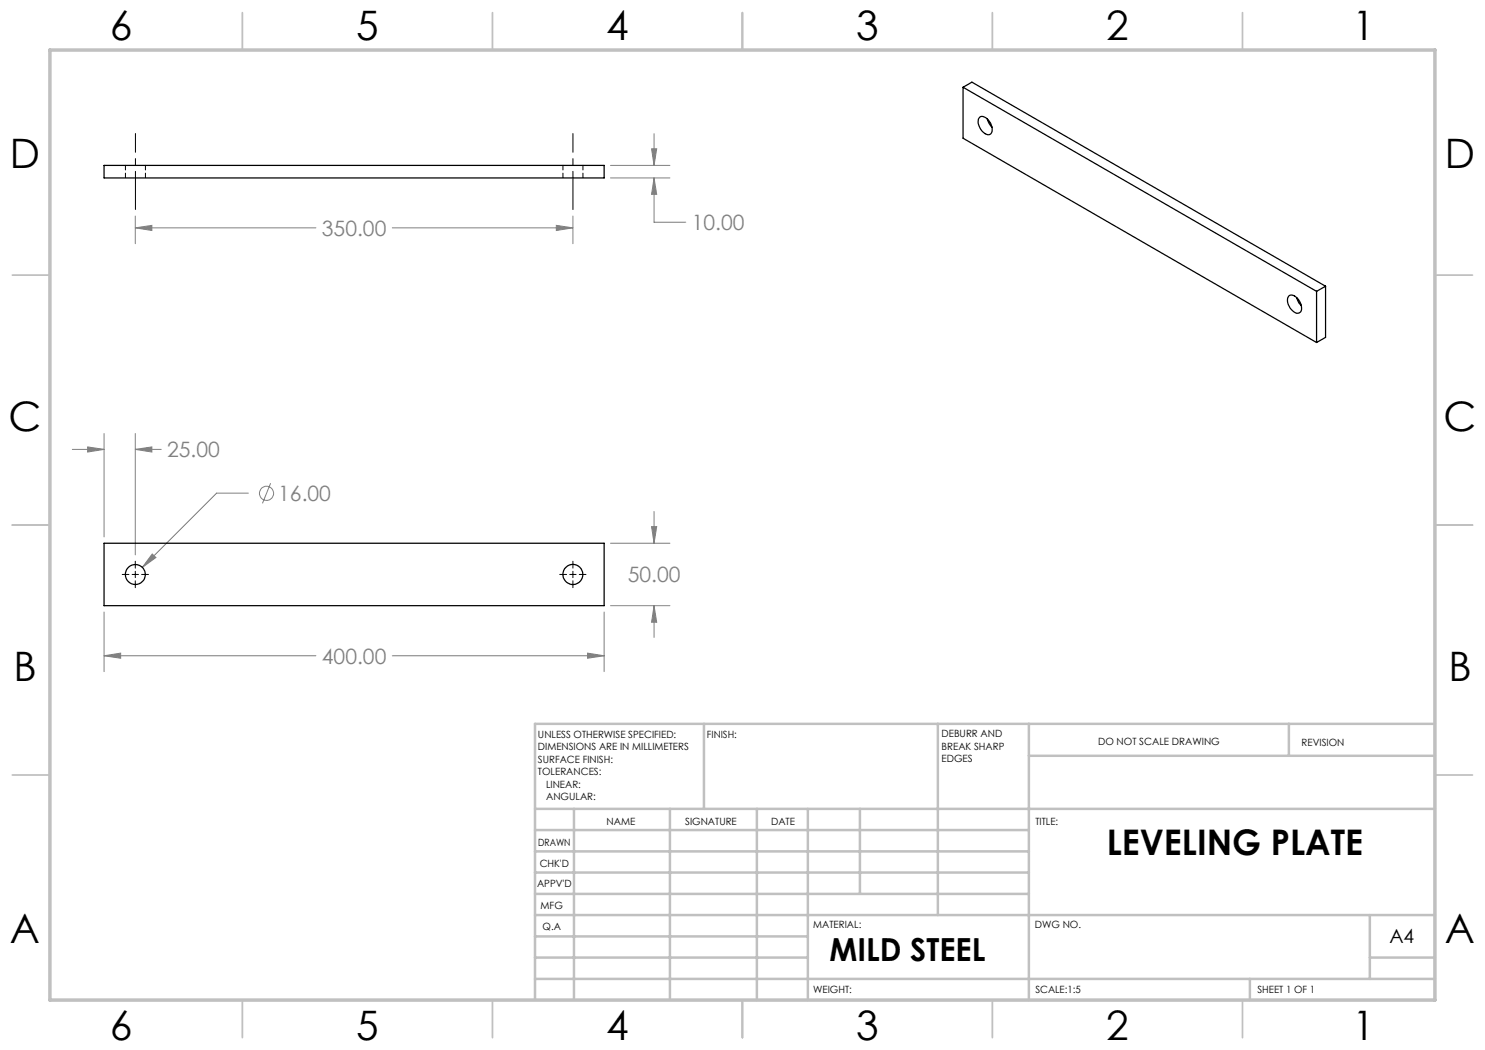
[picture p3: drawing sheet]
<svg xmlns="http://www.w3.org/2000/svg" width="297mm" height="210mm" viewBox="0 0 297 210" stroke-linecap="round" stroke-linejoin="round" font-family="sans-serif">
<g fill="none" stroke="#808080" stroke-width=".2">
<path d="M122.1 35.6h11.9M122.1 33.1h11.9M130.3 29.8h1l-.5 3.3zM130.8 35.6l.5 3.3h-1zM130.8 26.7v6.4M130.8 35.6v8.8h6.4M27.1 45.6l3.3-.5v1zM27.1 43.2v5.5M27.1 45.6h36.1M78.5 45.6h36.1M111.3 45.1l3.3 .5-3.3 .5zM114.6 43.2v5.5"/>
<path d="M14.5 89.9h6.3M17.5 89.4l3.3 .5-3.3 .5zM20.8 86.7v20.7M27.1 89.9l3.3-.5v1zM27.1 86.7v24.3M27.1 89.9h5.1M49.7 98.6h-6.4l-14.8 14.9M54.1 96.7l-1.6 4M30.4 110.8l.8 .7-2.7 2zM122.1 108.6h11.9M130.3 105.3h1l-.5 3.3zM130.8 102.3v6.3"/>
<path d="M20.8 131.2l3.3-.6v1zM20.8 122.4v11.9M20.8 131.2h42.4M78.5 131.2h42.3M117.5 130.6l3.3 .6-3.3 .4zM120.8 122.4v11.9M122.1 121.1h11.9M130.8 121.1l.5 3.4h-1zM130.8 121.1v6.4"/>
<circle cx="53.3" cy="98.7" r="1.41"/>
</g>
<path d="M27.1 41.9v-15.2M114.6 41.9v-15.2" fill="none" stroke="#000" stroke-width=".2" stroke-dasharray="15.2 1.3 1.3 1.3" stroke-dashoffset="7.6"/>
<path d="M24.4 114.9h1.4M26.4 114.9h1.3M27.1 112.2v1.4M27.1 114.3v1.2M27.1 116.2v1.3M28.3 114.9h1.4M111.9 114.9h1.4M113.9 114.9h1.3M114.6 112.2v1.4M114.6 114.3v1.2M114.6 116.2v1.3M115.9 114.9h1.3" fill="none" stroke="#000" stroke-width=".2"/>
<g fill="none" stroke="#c0c0c0" stroke-width=".35">
<path d="M48.5 2.5v7.5M98.5 2.5v7.5M148.5 2.5v7.5M198.5 2.5v7.5M248.5 2.5v7.5M2.5 55h7.5M287 55h7.5M2.5 105h7.5M287 105h7.5M2.5 155h7.5M287 155h7.5M48.5 200v7.5"/>
<path d="M98.5 200v7.5M148.5 200v7.5M198.5 200v7.5M248.5 200v7.5"/>
</g>
<g fill="none" stroke="#c0c0c0" stroke-width=".5">
<path d="M140.8 144.8v17M187.6 144.8v38.2M205.8 144.8v55.2M205.8 151.2h81.2M257.8 144.8v6.4M287 144.8h-180v55.2M107 161.8h180M107 178.8h98.8M107 174.5h98.8M107 170.3h98.8M107 166h98.8M114.8 161.8v38.2"/>
<path d="M134 161.8v38.2M151.4 161.8v38.2M161.6 161.8v38.2M172 161.8v17M107 195.8h180M107 191.5h54.6M107 187.3h54.6M107 183h180M250 195.8v4.2M274 191.5h13M274 183v12.8"/>
</g>
<path d="M10 10h277v190h-277z" fill="none" stroke="#c0c0c0" stroke-width=".7"/>
<path d="M20.8 131.2l3.3-.6v1zM117.5 130.6l3.3 .6-3.3 .4zM130.8 121.1l.5 3.4h-1zM130.3 105.3h1l-.5 3.3zM30.4 110.8l-1.9 2.7 2.7-2zM17.5 89.4l3.3 .5-3.3 .5zM27.1 89.9l3.3-.5v1zM130.8 35.6l.5 3.3h-1zM130.3 29.8h1l-.5 3.3zM27.1 45.6l3.3-.5v1zM111.3 45.1l3.3 .5-3.3 .5z" fill="#808080"/>
<g fill="none" stroke="#000" stroke-width=".25">
<path d="M192.6 17.5l70.7 40.8M192.6 17.5l1.8-1.1 70.7 40.8M192.6 17.5v10.1l70.7 40.9M20.8 33.1h100v2.5h-100zM196 23.4a1.61 1.61 0 0 1 1.9 .9 1.94 1.94 0 0 1 .1 2.6 2.19 2.19 0 0 1-2.2-1.9l-.2-.6 .1-.6zM197.4 23.8l.4 .9 .6 .7M257.7 59.2a1.4 1.4 0 0 1 2 .7 2.13 2.13 0 0 1 .3 2.6 1.53 1.53 0 0 1-2-.9 2.13 2.13 0 0 1-.3-2.4zM259.3 59.5l.5 1.1 .4 .5M263.3 58.3v10.2M265.1 57.2v10.3l-1.8 1M265.1 57.2l-1.8 1.1M20.8 108.6h100v12.5h-100z"/>
<circle cx="27.1" cy="114.9" r="2"/>
<circle cx="114.6" cy="114.9" r="2"/>
</g>
<path d="M25.1 33.1v2.5M29.1 35.6v-2.5M112.6 33.1v2.5M116.6 35.6v-2.5" fill="none" stroke="#000" stroke-width=".2" stroke-dasharray="1.3 .6" stroke-dashoffset=".3"/>
<g font-size="8.1">
<text x="22" y="8">6</text>
<text x="71.2" y="8">5</text>
<text x="121.2" y="8">4</text>
<text x="171.3" y="8">3</text>
<text x="221.3" y="8">2</text>
<text x="270.5" y="8">1</text>
<text x="2" y="33.6">D</text>
<text x="289" y="33.6">D</text>
<text x="1.7" y="86.1">C</text>
<text x="288.7" y="86.1">C</text>
<text x="2.7" y="136.1">B</text>
<text x="289.7" y="136.1">B</text>
<text x="2" y="188.6">A</text>
<text x="289" y="188.6">A</text>
<text x="22" y="208">6</text>
<text x="71.2" y="208">5</text>
<text x="121.2" y="208">4</text>
<text x="171.3" y="208">3</text>
<text x="221.3" y="208">2</text>
<text x="270.5" y="208">1</text>
</g>
<text font-size="7.1" x="221.4" y="171">LEVELING PLATE</text>
<text font-size="6.3" x="165.9" y="192.2">MILD STEEL</text>
<g font-size="4.2" fill="#808080">
<text x="64.4" y="47.2">350.00</text>
<text x="138.4" y="46">10.00</text>
<text x="33.4" y="91.5">25.00</text>
<text x="55.6" y="100.2">16.00</text>
<text x="125.6" y="116.5">50.00</text>
<text x="64.4" y="132.7">400.00</text>
</g>
<text font-size="3.9" x="277.9" y="188.5">A4</text>
<g font-size="2">
<text x="107.6" y="147.6">UNLESS OTHERWISE SPECIFIED:</text>
<text x="141.4" y="147.6">FINISH:</text>
<text x="188.3" y="147.5">DEBURR AND</text>
<text x="188.3" y="150">BREAK SHARP</text>
<text x="219.6" y="149">DO NOT SCALE DRAWING</text>
<text x="260.3" y="149.2">REVISION</text>
<text x="107.6" y="150.1">DIMENSIONS ARE IN MILLIMETERS</text>
<text x="107.6" y="152.6">SURFACE FINISH:</text>
<text x="107.6" y="155.1">TOLERANCES:</text>
<text x="188.3" y="152.5">EDGES</text>
<text x="109.2" y="157.6">LINEAR:</text>
<text x="109.2" y="160.1">ANGULAR:</text>
<text x="121.3" y="165">NAME</text>
<text x="137" y="164.9">SIGNATURE</text>
<text x="154.2" y="164.9">DATE</text>
<text x="207.1" y="164.9">TITLE:</text>
<text x="107.6" y="169.1">DRAWN</text>
<text x="107.9" y="173.3">CHK'D</text>
<text x="107.4" y="177.4">APPV'D</text>
<text x="108.1" y="181.8">MFG</text>
<text x="108.5" y="186">Q.A</text>
<text x="162.6" y="185.5">MATERIAL:</text>
<text x="207" y="185.5">DWG NO.</text>
<text x="162.6" y="198.5">WEIGHT:</text>
<text x="207.1" y="198.6">SCALE:1:5</text>
<text x="251.5" y="198.6">SHEET 1 OF 1</text>
</g>
</svg>
